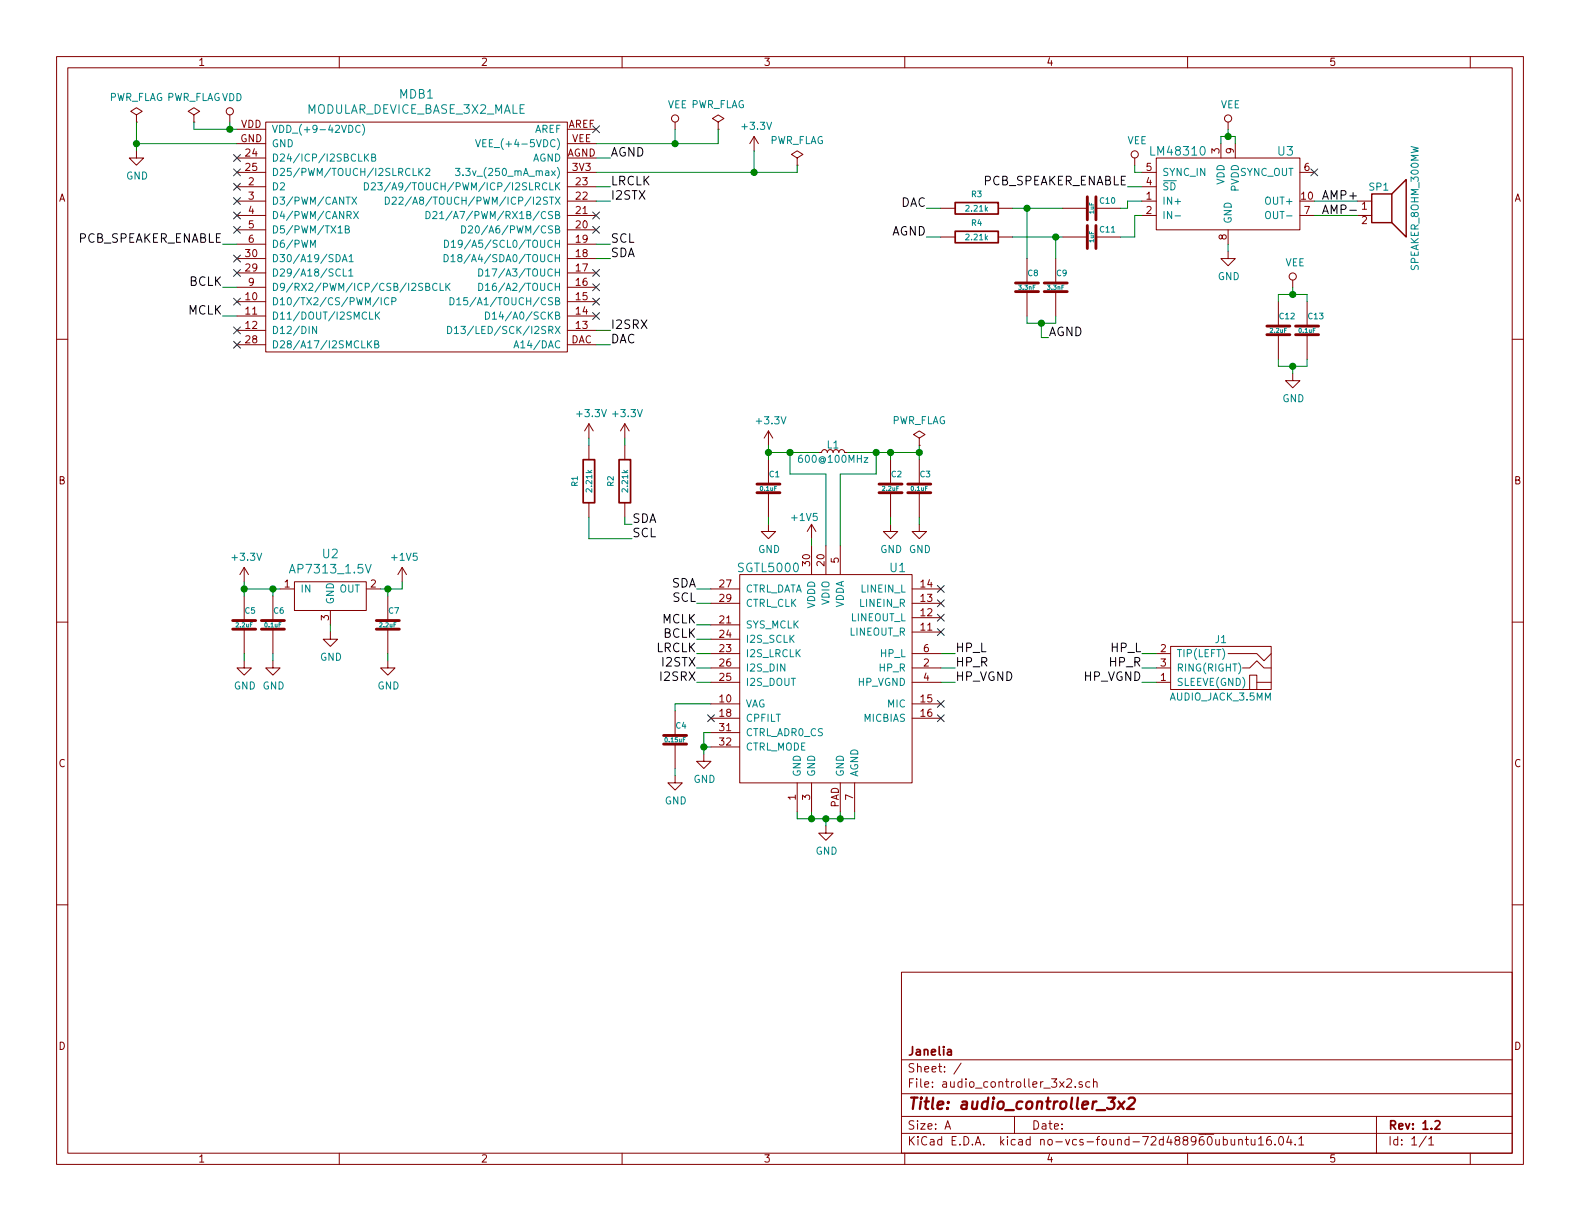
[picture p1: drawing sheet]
EESchema Schematic File Version 4
EELAYER 26 0
EELAYER END
$Descr A 11000 8500
encoding utf-8
Sheet 1 1
Title "audio_controller_3x2"
Date ""
Rev "1.2"
Comp "Janelia"
Comment1 ""
Comment2 ""
Comment3 ""
Comment4 ""
$EndDescr
$Comp
L audio_controller_3x2:MODULAR_DEVICE_BASE_3X2_MALE MDB1
U 1 1
P 2900 1650
F 0 "MDB1" H 2900 2647 60  0000 C CNN
F 1 "MODULAR_DEVICE_BASE_3X2_MALE" H 2900 2541 60  0000 C CNN
F 2 "audio_controller_3x2:MODULAR_DEVICE_BASE_3X2_MALE" H 850 1150 60  0001 C CNN
F 3 "" H 900 2850 60  0000 C CNN
F 4 "digikey" H 850 1250 60  0001 C CNN "Vendor"
F 5 "S1011E-16-ND" H 850 1350 60  0001 C CNN "PartNumber"
F 6 "16 Position Header Through Hole Male Pins" H 850 1450 60  0001 C CNN "Description"
F 7 "2" H 2150 1350 60  0001 C CNN "PartCount"
	1    2900 1650
	1    0    0    -1  
$EndComp
$Comp
L power:VDD #PWR01
U 1 1
P 1600 850
F 0 "#PWR01" H 350 -300 50  0001 C CNN
F 1 "VDD" H 1617 1023 50  0000 C CNN
F 2 "" H 350 -150 50  0001 C CNN
F 3 "" H 350 -150 50  0001 C CNN
	1    1600 850 
	1    0    0    -1  
$EndComp
$Comp
L power:PWR_FLAG #FLG02
U 1 1
P 1350 850
F 0 "#FLG02" H 100 -75 50  0001 C CNN
F 1 "PWR_FLAG" H 1350 1024 50  0000 C CNN
F 2 "" H 100 -150 50  0001 C CNN
F 3 "" H 100 -150 50  0001 C CNN
	1    1350 850 
	1    0    0    -1  
$EndComp
$Comp
L power:GND #PWR03
U 1 1
P 950 1050
F 0 "#PWR03" H -250 -550 50  0001 C CNN
F 1 "GND" H 955 877 50  0000 C CNN
F 2 "" H -250 -300 50  0001 C CNN
F 3 "" H -250 -300 50  0001 C CNN
	1    950  1050
	1    0    0    -1  
$EndComp
$Comp
L power:PWR_FLAG #FLG04
U 1 1
P 950 850
F 0 "#FLG04" H -300 -75 50  0001 C CNN
F 1 "PWR_FLAG" H 950 1024 50  0000 C CNN
F 2 "" H -300 -150 50  0001 C CNN
F 3 "" H -300 -150 50  0001 C CNN
	1    950  850 
	1    0    0    -1  
$EndComp
NoConn ~ 1650 1100
NoConn ~ 1650 1200
NoConn ~ 1650 1400
NoConn ~ 1650 1500
NoConn ~ 1650 1600
NoConn ~ 1650 1800
NoConn ~ 1650 1900
NoConn ~ 1650 2100
NoConn ~ 1650 2300
NoConn ~ 4150 900 
NoConn ~ 4150 1500
NoConn ~ 4150 1600
NoConn ~ 4150 1900
NoConn ~ 4150 2000
NoConn ~ 4150 2100
NoConn ~ 4150 2200
$Comp
L power:VEE #PWR05
U 1 1
P 4700 900
F 0 "#PWR05" H 450 50  50  0001 C CNN
F 1 "VEE" H 4717 1073 50  0000 C CNN
F 2 "" H 450 200 50  0001 C CNN
F 3 "" H 450 200 50  0001 C CNN
	1    4700 900 
	1    0    0    -1  
$EndComp
$Comp
L power:PWR_FLAG #FLG06
U 1 1
P 5000 900
F 0 "#FLG06" H 3750 -25 50  0001 C CNN
F 1 "PWR_FLAG" H 5000 1074 50  0000 C CNN
F 2 "" H 3750 -100 50  0001 C CNN
F 3 "" H 3750 -100 50  0001 C CNN
	1    5000 900 
	1    0    0    -1  
$EndComp
Text Label 1550 2000 2    60   ~ 0
BCLK
Text Label 4250 2300 0    60   ~ 0
I2SRX
Text Label 4250 1800 0    60   ~ 0
SDA
Text Label 4250 1700 0    60   ~ 0
SCL
Text Label 4250 1400 0    60   ~ 0
I2STX
Text Label 4250 1300 0    60   ~ 0
LRCLK
Text Label 4850 4100 2    60   ~ 0
SDA
Text Label 4850 4200 2    60   ~ 0
SCL
NoConn ~ 4950 5000
Text Label 4850 4350 2    60   ~ 0
MCLK
Text Label 4850 4450 2    60   ~ 0
BCLK
Text Label 4850 4550 2    60   ~ 0
LRCLK
Text Label 4850 4650 2    60   ~ 0
I2STX
Text Label 4850 4750 2    60   ~ 0
I2SRX
NoConn ~ 6550 4100
NoConn ~ 6550 4200
NoConn ~ 6550 4300
NoConn ~ 6550 4400
NoConn ~ 6550 4900
NoConn ~ 6550 5000
Text Label 6650 4550 0    60   ~ 0
HP_L
Text Label 6650 4650 0    60   ~ 0
HP_R
Text Label 6650 4750 0    60   ~ 0
HP_VGND
$Comp
L audio_controller_3x2:AUDIO_JACK_3.5MM J1
U 1 1
P 8500 4650
F 0 "J1" H 8500 4850 50  0000 C CNN
F 1 "AUDIO_JACK_3.5MM" H 8500 4450 50  0000 C CNN
F 2 "audio_controller_3x2:AUDIO_JACK_3.5MM_3PIN" H 8400 4750 50  0001 C CNN
F 3 "" H 8500 4650 50  0000 C CNN
F 4 "digikey" H 8600 4950 60  0001 C CNN "Vendor"
F 5 "CP-3523SJCT-ND" H 8700 5050 60  0001 C CNN "PartNumber"
F 6 "3.50mm Headphone Phone Jack Stereo Connector Solder" H 8800 5150 60  0001 C CNN "Description"
	1    8500 4650
	1    0    0    -1  
$EndComp
Text Label 7950 4550 2    60   ~ 0
HP_L
Text Label 7950 4650 2    60   ~ 0
HP_R
Text Label 7950 4750 2    60   ~ 0
HP_VGND
$Comp
L power:GND #PWR07
U 1 1
P 5750 5750
F 0 "#PWR07" H 4550 4150 50  0001 C CNN
F 1 "GND" H 5755 5577 50  0000 C CNN
F 2 "" H 4550 4400 50  0001 C CNN
F 3 "" H 4550 4400 50  0001 C CNN
	1    5750 5750
	1    0    0    -1  
$EndComp
$Comp
L power:GND #PWR08
U 1 1
P 4900 5250
F 0 "#PWR08" H 3700 3650 50  0001 C CNN
F 1 "GND" H 4905 5077 50  0000 C CNN
F 2 "" H 3700 3900 50  0001 C CNN
F 3 "" H 3700 3900 50  0001 C CNN
	1    4900 5250
	1    0    0    -1  
$EndComp
$Comp
L audio_controller_3x2:0.15uF C4
U 1 1
P 4700 5150
F 0 "C4" H 4700 5250 40  0000 L CNN
F 1 "0.15uF" H 4700 5150 30  0000 C CNN
F 2 "audio_controller_3x2:SM1210" H 4738 5000 30  0001 C CNN
F 3 "" H 4700 5150 60  0000 C CNN
F 4 "digikey" H 4800 5350 60  0001 C CNN "Vendor"
F 5 "399-15599-1-ND" H 4900 5450 60  0001 C CNN "PartNumber"
F 6 "0.15uF 100V Ceramic Capacitor X7R 1210" H 5000 5550 60  0001 C CNN "Description"
	1    4700 5150
	1    0    0    -1  
$EndComp
$Comp
L power:GND #PWR09
U 1 1
P 4700 5400
F 0 "#PWR09" H 3500 3800 50  0001 C CNN
F 1 "GND" H 4705 5227 50  0000 C CNN
F 2 "" H 3500 4050 50  0001 C CNN
F 3 "" H 3500 4050 50  0001 C CNN
	1    4700 5400
	1    0    0    -1  
$EndComp
$Comp
L audio_controller_3x2:AP7313_1.5V U2
U 1 1
P 2300 4100
F 0 "U2" H 2300 4347 60  0000 C CNN
F 1 "AP7313_1.5V" H 2300 4241 60  0000 C CNN
F 2 "audio_controller_3x2:SOT-23-3" H 2350 3800 60  0001 C CNN
F 3 "" H 2300 4100 60  0001 C CNN
F 4 "digikey" H 2550 4000 60  0001 C CNN "Vendor"
F 5 "AP7313-15SAG-7DICT-ND" H 2650 4100 60  0001 C CNN "PartNumber"
F 6 "Linear Voltage Regulator IC Positive Fixed 1 Output 1.5V 150mA SOT-23-3" H 2750 4200 60  0001 C CNN "Description"
	1    2300 4100
	1    0    0    -1  
$EndComp
$Comp
L audio_controller_3x2:2.2uF C5
U 1 1
P 1700 4350
F 0 "C5" H 1700 4450 40  0000 L CNN
F 1 "2.2uF" H 1700 4350 30  0000 C CNN
F 2 "audio_controller_3x2:SM1210" H 1738 4200 30  0001 C CNN
F 3 "" H 1700 4350 60  0000 C CNN
F 4 "digikey" H 1800 4550 60  0001 C CNN "Vendor"
F 5 "478-3591-1-ND" H 1900 4650 60  0001 C CNN "PartNumber"
F 6 "2.2uF 50V Ceramic Capacitor X7R 1210" H 2000 4750 60  0001 C CNN "Description"
	1    1700 4350
	1    0    0    -1  
$EndComp
$Comp
L audio_controller_3x2:0.1uF C6
U 1 1
P 1900 4350
F 0 "C6" H 1900 4450 40  0000 L CNN
F 1 "0.1uF" H 1900 4350 30  0000 C CNN
F 2 "audio_controller_3x2:SM1210" H 1938 4200 30  0001 C CNN
F 3 "" H 1900 4350 60  0000 C CNN
F 4 "digikey" H 2000 4550 60  0001 C CNN "Vendor"
F 5 "399-13229-1-ND" H 2100 4650 60  0001 C CNN "PartNumber"
F 6 "CAP CER 0.1UF 100V X7R 1210" H 2200 4750 60  0001 C CNN "Description"
	1    1900 4350
	1    0    0    -1  
$EndComp
$Comp
L audio_controller_3x2:2.2uF C7
U 1 1
P 2700 4350
F 0 "C7" H 2700 4450 40  0000 L CNN
F 1 "2.2uF" H 2700 4350 30  0000 C CNN
F 2 "audio_controller_3x2:SM1210" H 2738 4200 30  0001 C CNN
F 3 "" H 2700 4350 60  0000 C CNN
F 4 "digikey" H 2800 4550 60  0001 C CNN "Vendor"
F 5 "478-3591-1-ND" H 2900 4650 60  0001 C CNN "PartNumber"
F 6 "2.2uF 50V Ceramic Capacitor X7R 1210" H 3000 4750 60  0001 C CNN "Description"
	1    2700 4350
	1    0    0    -1  
$EndComp
$Comp
L power:GND #PWR010
U 1 1
P 1700 4600
F 0 "#PWR010" H 500 3000 50  0001 C CNN
F 1 "GND" H 1705 4427 50  0000 C CNN
F 2 "" H 500 3250 50  0001 C CNN
F 3 "" H 500 3250 50  0001 C CNN
	1    1700 4600
	1    0    0    -1  
$EndComp
$Comp
L power:GND #PWR011
U 1 1
P 1900 4600
F 0 "#PWR011" H 700 3000 50  0001 C CNN
F 1 "GND" H 1905 4427 50  0000 C CNN
F 2 "" H 700 3250 50  0001 C CNN
F 3 "" H 700 3250 50  0001 C CNN
	1    1900 4600
	1    0    0    -1  
$EndComp
$Comp
L power:GND #PWR012
U 1 1
P 2300 4400
F 0 "#PWR012" H 1100 2800 50  0001 C CNN
F 1 "GND" H 2305 4227 50  0000 C CNN
F 2 "" H 1100 3050 50  0001 C CNN
F 3 "" H 1100 3050 50  0001 C CNN
	1    2300 4400
	1    0    0    -1  
$EndComp
$Comp
L power:GND #PWR013
U 1 1
P 2700 4600
F 0 "#PWR013" H 1500 3000 50  0001 C CNN
F 1 "GND" H 2705 4427 50  0000 C CNN
F 2 "" H 1500 3250 50  0001 C CNN
F 3 "" H 1500 3250 50  0001 C CNN
	1    2700 4600
	1    0    0    -1  
$EndComp
$Comp
L power:+3.3V #PWR014
U 1 1
P 5250 1050
F 0 "#PWR014" H 5250 900 50  0001 C CNN
F 1 "+3.3V" H 5265 1223 50  0000 C CNN
F 2 "" H 5250 1050 50  0001 C CNN
F 3 "" H 5250 1050 50  0001 C CNN
	1    5250 1050
	1    0    0    -1  
$EndComp
$Comp
L power:PWR_FLAG #FLG015
U 1 1
P 5550 1150
F 0 "#FLG015" H 4300 225 50  0001 C CNN
F 1 "PWR_FLAG" H 5550 1324 50  0000 C CNN
F 2 "" H 4300 150 50  0001 C CNN
F 3 "" H 4300 150 50  0001 C CNN
	1    5550 1150
	1    0    0    -1  
$EndComp
$Comp
L power:+3.3V #PWR016
U 1 1
P 1700 4050
F 0 "#PWR016" H 1700 3900 50  0001 C CNN
F 1 "+3.3V" H 1715 4223 50  0000 C CNN
F 2 "" H 1700 4050 50  0001 C CNN
F 3 "" H 1700 4050 50  0001 C CNN
	1    1700 4050
	1    0    0    -1  
$EndComp
$Comp
L power:+1V5 #PWR017
U 1 1
P 2800 4050
F 0 "#PWR017" H 2800 3900 50  0001 C CNN
F 1 "+1V5" H 2815 4223 50  0000 C CNN
F 2 "" H 2800 4050 50  0001 C CNN
F 3 "" H 2800 4050 50  0001 C CNN
	1    2800 4050
	1    0    0    -1  
$EndComp
$Comp
L power:+1V5 #PWR018
U 1 1
P 5650 3750
F 0 "#PWR018" H 5650 3600 50  0001 C CNN
F 1 "+1V5" H 5600 3900 50  0000 C CNN
F 2 "" H 5650 3750 50  0001 C CNN
F 3 "" H 5650 3750 50  0001 C CNN
	1    5650 3750
	1    0    0    -1  
$EndComp
$Comp
L audio_controller_3x2:600@100MHz L1
U 1 1
P 5800 3150
F 0 "L1" V 5850 3150 50  0000 C CNN
F 1 "600@100MHz" V 5750 3150 50  0000 C CNN
F 2 "audio_controller_3x2:SM1210" H 5730 3090 50  0001 C CNN
F 3 "" H 5800 3150 50  0000 C CNN
F 4 "digikey" H 5930 3290 60  0001 C CNN "Vendor"
F 5 "587-1755-1-ND" H 6030 3390 60  0001 C CNN "PartNumber"
F 6 "FERRITE BEAD 600 OHM 1210 1LN" H 6130 3490 60  0001 C CNN "Description"
	1    5800 3150
	0    -1   -1   0   
$EndComp
$Comp
L audio_controller_3x2:0.1uF C1
U 1 1
P 5350 3400
F 0 "C1" H 5350 3500 40  0000 L CNN
F 1 "0.1uF" H 5350 3400 30  0000 C CNN
F 2 "audio_controller_3x2:SM1210" H 5388 3250 30  0001 C CNN
F 3 "" H 5350 3400 60  0000 C CNN
F 4 "digikey" H 5450 3600 60  0001 C CNN "Vendor"
F 5 "399-13229-1-ND" H 5550 3700 60  0001 C CNN "PartNumber"
F 6 "CAP CER 0.1UF 100V X7R 1210" H 5650 3800 60  0001 C CNN "Description"
	1    5350 3400
	1    0    0    -1  
$EndComp
$Comp
L audio_controller_3x2:2.2uF C2
U 1 1
P 6200 3400
F 0 "C2" H 6200 3500 40  0000 L CNN
F 1 "2.2uF" H 6200 3400 30  0000 C CNN
F 2 "audio_controller_3x2:SM1210" H 6238 3250 30  0001 C CNN
F 3 "" H 6200 3400 60  0000 C CNN
F 4 "digikey" H 6300 3600 60  0001 C CNN "Vendor"
F 5 "478-3591-1-ND" H 6400 3700 60  0001 C CNN "PartNumber"
F 6 "2.2uF 50V Ceramic Capacitor X7R 1210" H 6500 3800 60  0001 C CNN "Description"
	1    6200 3400
	1    0    0    -1  
$EndComp
$Comp
L audio_controller_3x2:0.1uF C3
U 1 1
P 6400 3400
F 0 "C3" H 6400 3500 40  0000 L CNN
F 1 "0.1uF" H 6400 3400 30  0000 C CNN
F 2 "audio_controller_3x2:SM1210" H 6438 3250 30  0001 C CNN
F 3 "" H 6400 3400 60  0000 C CNN
F 4 "digikey" H 6500 3600 60  0001 C CNN "Vendor"
F 5 "399-13229-1-ND" H 6600 3700 60  0001 C CNN "PartNumber"
F 6 "CAP CER 0.1UF 100V X7R 1210" H 6700 3800 60  0001 C CNN "Description"
	1    6400 3400
	1    0    0    -1  
$EndComp
$Comp
L power:GND #PWR019
U 1 1
P 5350 3650
F 0 "#PWR019" H 4150 2050 50  0001 C CNN
F 1 "GND" H 5355 3477 50  0000 C CNN
F 2 "" H 4150 2300 50  0001 C CNN
F 3 "" H 4150 2300 50  0001 C CNN
	1    5350 3650
	1    0    0    -1  
$EndComp
$Comp
L power:GND #PWR020
U 1 1
P 6200 3650
F 0 "#PWR020" H 5000 2050 50  0001 C CNN
F 1 "GND" H 6205 3477 50  0000 C CNN
F 2 "" H 5000 2300 50  0001 C CNN
F 3 "" H 5000 2300 50  0001 C CNN
	1    6200 3650
	1    0    0    -1  
$EndComp
$Comp
L power:GND #PWR021
U 1 1
P 6400 3650
F 0 "#PWR021" H 5200 2050 50  0001 C CNN
F 1 "GND" H 6405 3477 50  0000 C CNN
F 2 "" H 5200 2300 50  0001 C CNN
F 3 "" H 5200 2300 50  0001 C CNN
	1    6400 3650
	1    0    0    -1  
$EndComp
$Comp
L power:+3.3V #PWR022
U 1 1
P 5350 3100
F 0 "#PWR022" H 5350 2950 50  0001 C CNN
F 1 "+3.3V" H 5365 3273 50  0000 C CNN
F 2 "" H 5350 3100 50  0001 C CNN
F 3 "" H 5350 3100 50  0001 C CNN
	1    5350 3100
	1    0    0    -1  
$EndComp
$Comp
L audio_controller_3x2:2.21k R1
U 1 1
P 4100 3350
F 0 "R1" V 4000 3350 40  0000 C CNN
F 1 "2.21k" V 4100 3350 40  0000 C CNN
F 2 "audio_controller_3x2:SM1210" V 4030 3350 30  0001 C CNN
F 3 "" H 4100 3350 30  0000 C CNN
F 4 "digikey" V 4280 3450 60  0001 C CNN "Vendor"
F 5 "P2.21KAACT-ND" V 4380 3550 60  0001 C CNN "PartNumber"
F 6 "RES SMD 2.21K OHM 1% 1/2W 1210" V 4480 3650 60  0001 C CNN "Description"
	1    4100 3350
	1    0    0    -1  
$EndComp
$Comp
L audio_controller_3x2:2.21k R2
U 1 1
P 4350 3350
F 0 "R2" V 4250 3350 40  0000 C CNN
F 1 "2.21k" V 4350 3350 40  0000 C CNN
F 2 "audio_controller_3x2:SM1210" V 4280 3350 30  0001 C CNN
F 3 "" H 4350 3350 30  0000 C CNN
F 4 "digikey" V 4530 3450 60  0001 C CNN "Vendor"
F 5 "P2.21KAACT-ND" V 4630 3550 60  0001 C CNN "PartNumber"
F 6 "RES SMD 2.21K OHM 1% 1/2W 1210" V 4730 3650 60  0001 C CNN "Description"
	1    4350 3350
	1    0    0    -1  
$EndComp
$Comp
L power:+3.3V #PWR023
U 1 1
P 4100 3050
F 0 "#PWR023" H 4100 2900 50  0001 C CNN
F 1 "+3.3V" H 4115 3223 50  0000 C CNN
F 2 "" H 4100 3050 50  0001 C CNN
F 3 "" H 4100 3050 50  0001 C CNN
	1    4100 3050
	1    0    0    -1  
$EndComp
$Comp
L power:+3.3V #PWR024
U 1 1
P 4350 3050
F 0 "#PWR024" H 4350 2900 50  0001 C CNN
F 1 "+3.3V" H 4365 3223 50  0000 C CNN
F 2 "" H 4350 3050 50  0001 C CNN
F 3 "" H 4350 3050 50  0001 C CNN
	1    4350 3050
	1    0    0    -1  
$EndComp
Text Label 4400 3650 0    60   ~ 0
SDA
Text Label 4400 3750 0    60   ~ 0
SCL
Text Label 1550 2200 2    60   ~ 0
MCLK
Wire Wire Line
	1350 850  1350 900 
Wire Wire Line
	1350 900  1600 900 
Wire Wire Line
	1600 850  1600 900 
Connection ~ 1600 900 
Wire Wire Line
	950  850  950  1000
Wire Wire Line
	950  1000 1650 1000
Connection ~ 950  1000
Wire Wire Line
	5000 1000 5000 900 
Wire Wire Line
	4150 1000 4700 1000
Wire Wire Line
	4700 900  4700 1000
Connection ~ 4700 1000
Wire Wire Line
	1650 2000 1550 2000
Wire Wire Line
	4150 2300 4250 2300
Wire Wire Line
	4150 1800 4250 1800
Wire Wire Line
	4150 1700 4250 1700
Wire Wire Line
	4150 1400 4250 1400
Wire Wire Line
	4150 1300 4250 1300
Wire Wire Line
	4950 4100 4850 4100
Wire Wire Line
	4950 4200 4850 4200
Wire Wire Line
	4950 4350 4850 4350
Wire Wire Line
	4950 4750 4850 4750
Wire Wire Line
	4950 4650 4850 4650
Wire Wire Line
	4950 4550 4850 4550
Wire Wire Line
	4950 4450 4850 4450
Wire Wire Line
	6550 4550 6650 4550
Wire Wire Line
	6550 4650 6650 4650
Wire Wire Line
	6550 4750 6650 4750
Wire Wire Line
	8050 4550 7950 4550
Wire Wire Line
	8050 4650 7950 4650
Wire Wire Line
	8050 4750 7950 4750
Wire Wire Line
	5550 5650 5550 5700
Wire Wire Line
	5550 5700 5650 5700
Wire Wire Line
	5950 5700 5950 5650
Wire Wire Line
	5650 5650 5650 5700
Connection ~ 5650 5700
Wire Wire Line
	5750 5700 5750 5750
Connection ~ 5750 5700
Wire Wire Line
	5850 5650 5850 5700
Connection ~ 5850 5700
Wire Wire Line
	4950 5100 4900 5100
Wire Wire Line
	4900 5100 4900 5200
Wire Wire Line
	4950 5200 4900 5200
Connection ~ 4900 5200
Wire Wire Line
	4950 4900 4700 4900
Wire Wire Line
	4700 4900 4700 4950
Wire Wire Line
	4700 5350 4700 5400
Wire Wire Line
	1700 4050 1700 4100
Wire Wire Line
	1700 4100 1900 4100
Wire Wire Line
	1900 4150 1900 4100
Wire Wire Line
	1700 4550 1700 4600
Wire Wire Line
	1900 4550 1900 4600
Wire Wire Line
	2300 4350 2300 4400
Wire Wire Line
	2650 4100 2700 4100
Wire Wire Line
	2700 4100 2700 4150
Wire Wire Line
	2700 4550 2700 4600
Wire Wire Line
	4150 1200 5250 1200
Wire Wire Line
	5250 1200 5250 1050
Wire Wire Line
	5550 1200 5550 1150
Connection ~ 5250 1200
Connection ~ 2700 4100
Wire Wire Line
	2800 4100 2800 4050
Wire Wire Line
	5650 3800 5650 3750
Wire Wire Line
	5350 3650 5350 3600
Wire Wire Line
	6200 3650 6200 3600
Wire Wire Line
	6400 3650 6400 3600
Wire Wire Line
	5350 3100 5350 3150
Wire Wire Line
	5350 3150 5500 3150
Wire Wire Line
	5900 3150 6100 3150
Wire Wire Line
	6400 3100 6400 3150
Wire Wire Line
	6200 3200 6200 3150
Connection ~ 6200 3150
Wire Wire Line
	5500 3150 5500 3300
Wire Wire Line
	5500 3300 5750 3300
Wire Wire Line
	5750 3300 5750 3800
Connection ~ 5500 3150
Wire Wire Line
	5850 3800 5850 3300
Wire Wire Line
	5850 3300 6100 3300
Wire Wire Line
	6100 3300 6100 3150
Connection ~ 6100 3150
Connection ~ 5350 3150
Wire Wire Line
	4350 3600 4350 3650
Wire Wire Line
	4350 3650 4400 3650
Wire Wire Line
	4100 3600 4100 3750
Wire Wire Line
	4100 3750 4400 3750
Wire Wire Line
	4100 3100 4100 3050
Wire Wire Line
	4350 3100 4350 3050
Wire Wire Line
	1650 2200 1550 2200
Connection ~ 1700 4100
Connection ~ 1900 4100
NoConn ~ 1650 2400
$Comp
L power:PWR_FLAG #FLG025
U 1 1
P 6400 3100
F 0 "#FLG025" H 5150 2175 50  0001 C CNN
F 1 "PWR_FLAG" H 6400 3274 50  0000 C CNN
F 2 "" H 5150 2100 50  0001 C CNN
F 3 "" H 5150 2100 50  0001 C CNN
	1    6400 3100
	1    0    0    -1  
$EndComp
Connection ~ 6400 3150
$Comp
L audio_controller_3x2:SPEAKER_8OHM_300MW SP1
U 1 1
P 9650 1400
F 0 "SP1" H 9600 1500 50  0000 C CNN
F 1 "SPEAKER_8OHM_300MW" V 9850 1350 50  0000 C CNN
F 2 "audio_controller_3x2:SPEAKER_8OHM_300MW" H 9650 1200 50  0001 C CNN
F 3 "" H 9640 1350 50  0001 C CNN
F 4 "digikey" H 9800 1725 60  0001 C CNN "Vendor"
F 5 "102-3539-1-ND" H 9900 1825 60  0001 C CNN "PartNumber"
F 6 "SPEAKER 8OHM 300MW TOP PORT 87DB" H 10000 1925 60  0001 C CNN "Description"
	1    9650 1400
	1    0    0    -1  
$EndComp
$Comp
L audio_controller_3x2:LM48310 U3
U 1 1
P 8550 1350
F 0 "U3" H 8950 1650 60  0000 C CNN
F 1 "LM48310" H 8200 1650 60  0000 C CNN
F 2 "audio_controller_3x2:10-WFDFN_EXPOSED_PAD" H 8850 1550 60  0001 C CNN
F 3 "" H 8550 1350 60  0001 C CNN
F 4 "digikey" H 9050 1750 60  0001 C CNN "Vendor"
F 5 "LM48310SD/NOPBCT-ND" H 9150 1850 60  0001 C CNN "PartNumber"
F 6 "IC AMP AUDIO PWR 2.6W MONO 10SON" H 9250 1950 60  0001 C CNN "Description"
	1    8550 1350
	1    0    0    -1  
$EndComp
Wire Wire Line
	9150 1400 9450 1400
Wire Wire Line
	9150 1500 9450 1500
Text Label 9200 1400 0    60   ~ 0
AMP+
Text Label 9200 1500 0    60   ~ 0
AMP-
NoConn ~ 9150 1200
$Comp
L power:VEE #PWR04
U 1 1
P 8550 900
F 0 "#PWR04" H 4300 50  50  0001 C CNN
F 1 "VEE" H 8567 1073 50  0000 C CNN
F 2 "" H 4300 200 50  0001 C CNN
F 3 "" H 4300 200 50  0001 C CNN
	1    8550 900 
	1    0    0    -1  
$EndComp
Wire Wire Line
	8500 1000 8500 950 
Wire Wire Line
	8500 950  8550 950 
Wire Wire Line
	8600 950  8600 1000
Wire Wire Line
	8550 950  8550 900 
Connection ~ 8550 950 
Wire Wire Line
	4150 1100 4250 1100
Wire Wire Line
	4150 2400 4250 2400
Text Label 4250 2400 0    60   ~ 0
DAC
Text Label 4250 1100 0    60   ~ 0
AGND
Text Label 1550 1700 2    60   ~ 0
PCB_SPEAKER_ENABLE
NoConn ~ 1650 1300
Wire Wire Line
	1550 1700 1650 1700
$Comp
L power:GND #PWR06
U 1 1
P 8550 1750
F 0 "#PWR06" H 7350 150 50  0001 C CNN
F 1 "GND" H 8555 1577 50  0000 C CNN
F 2 "" H 7350 400 50  0001 C CNN
F 3 "" H 7350 400 50  0001 C CNN
	1    8550 1750
	1    0    0    -1  
$EndComp
Wire Wire Line
	8550 1700 8550 1750
Text Label 7850 1300 2    60   ~ 0
PCB_SPEAKER_ENABLE
Wire Wire Line
	7850 1300 7950 1300
$Comp
L power:VEE #PWR02
U 1 1
P 7900 1150
F 0 "#PWR02" H 3650 300 50  0001 C CNN
F 1 "VEE" H 7917 1323 50  0000 C CNN
F 2 "" H 3650 450 50  0001 C CNN
F 3 "" H 3650 450 50  0001 C CNN
	1    7900 1150
	1    0    0    -1  
$EndComp
Wire Wire Line
	7900 1150 7900 1200
Wire Wire Line
	7900 1200 7950 1200
$Comp
L audio_controller_3x2:1uF C10
U 1 1
P 7600 1450
F 0 "C10" V 7650 1400 40  0000 R CNN
F 1 "1uF" H 7600 1450 30  0000 C CNN
F 2 "audio_controller_3x2:SM1210" H 7638 1300 30  0001 C CNN
F 3 "" H 7600 1450 60  0000 C CNN
F 4 "digikey" H 7700 1650 60  0001 C CNN "Vendor"
F 5 "399-8219-1-ND" H 7800 1750 60  0001 C CNN "PartNumber"
F 6 "CAP CER 1UF 100V X7R 1210" H 7900 1850 60  0001 C CNN "Description"
	1    7600 1450
	0    -1   -1   0   
$EndComp
$Comp
L audio_controller_3x2:1uF C11
U 1 1
P 7600 1650
F 0 "C11" V 7650 1600 40  0000 R CNN
F 1 "1uF" H 7600 1650 30  0000 C CNN
F 2 "audio_controller_3x2:SM1210" H 7638 1500 30  0001 C CNN
F 3 "" H 7600 1650 60  0000 C CNN
F 4 "digikey" H 7700 1850 60  0001 C CNN "Vendor"
F 5 "399-8219-1-ND" H 7800 1950 60  0001 C CNN "PartNumber"
F 6 "CAP CER 1UF 100V X7R 1210" H 7900 2050 60  0001 C CNN "Description"
	1    7600 1650
	0    -1   -1   0   
$EndComp
Wire Wire Line
	7950 1500 7900 1500
Wire Wire Line
	7900 1500 7900 1650
Wire Wire Line
	7900 1650 7800 1650
Wire Wire Line
	7950 1400 7850 1400
Wire Wire Line
	7850 1400 7850 1450
Wire Wire Line
	7850 1450 7800 1450
$Comp
L audio_controller_3x2:2.21k R3
U 1 1
P 6800 1450
F 0 "R3" V 6700 1450 40  0000 C CNN
F 1 "2.21k" V 6800 1450 40  0000 C CNN
F 2 "audio_controller_3x2:SM1210" V 6730 1450 30  0001 C CNN
F 3 "" H 6800 1450 30  0000 C CNN
F 4 "digikey" V 6980 1550 60  0001 C CNN "Vendor"
F 5 "P2.21KAACT-ND" V 7080 1650 60  0001 C CNN "PartNumber"
F 6 "RES SMD 2.21K OHM 1% 1/2W 1210" V 7180 1750 60  0001 C CNN "Description"
	1    6800 1450
	0    1    1    0   
$EndComp
$Comp
L audio_controller_3x2:2.21k R4
U 1 1
P 6800 1650
F 0 "R4" V 6700 1650 40  0000 C CNN
F 1 "2.21k" V 6800 1650 40  0000 C CNN
F 2 "audio_controller_3x2:SM1210" V 6730 1650 30  0001 C CNN
F 3 "" H 6800 1650 30  0000 C CNN
F 4 "digikey" V 6980 1750 60  0001 C CNN "Vendor"
F 5 "P2.21KAACT-ND" V 7080 1850 60  0001 C CNN "PartNumber"
F 6 "RES SMD 2.21K OHM 1% 1/2W 1210" V 7180 1950 60  0001 C CNN "Description"
	1    6800 1650
	0    1    1    0   
$EndComp
Wire Wire Line
	7050 1450 7150 1450
Wire Wire Line
	7050 1650 7350 1650
Wire Wire Line
	6550 1450 6450 1450
Wire Wire Line
	6550 1650 6450 1650
Text Label 6450 1450 2    60   ~ 0
DAC
Text Label 6450 1650 2    60   ~ 0
AGND
$Comp
L audio_controller_3x2:3.3nF C9
U 1 1
P 7350 2000
F 0 "C9" H 7350 2100 40  0000 L CNN
F 1 "3.3nF" H 7350 2000 30  0000 C CNN
F 2 "audio_controller_3x2:SM1210" H 7388 1850 30  0001 C CNN
F 3 "" H 7350 2000 60  0000 C CNN
F 4 "digikey" H 7450 2200 60  0001 C CNN "Vendor"
F 5 "478-5964-1-ND" H 7550 2300 60  0001 C CNN "PartNumber"
F 6 "CAP CER 3300PF 2KV X7R 1210" H 7650 2400 60  0001 C CNN "Description"
	1    7350 2000
	1    0    0    -1  
$EndComp
$Comp
L audio_controller_3x2:3.3nF C8
U 1 1
P 7150 2000
F 0 "C8" H 7150 2100 40  0000 L CNN
F 1 "3.3nF" H 7150 2000 30  0000 C CNN
F 2 "audio_controller_3x2:SM1210" H 7188 1850 30  0001 C CNN
F 3 "" H 7150 2000 60  0000 C CNN
F 4 "digikey" H 7250 2200 60  0001 C CNN "Vendor"
F 5 "478-5964-1-ND" H 7350 2300 60  0001 C CNN "PartNumber"
F 6 "CAP CER 3300PF 2KV X7R 1210" H 7450 2400 60  0001 C CNN "Description"
	1    7150 2000
	1    0    0    -1  
$EndComp
Wire Wire Line
	7150 1800 7150 1450
Connection ~ 7150 1450
Wire Wire Line
	7350 1800 7350 1650
Connection ~ 7350 1650
Wire Wire Line
	7150 2200 7150 2250
Wire Wire Line
	7150 2250 7250 2250
Wire Wire Line
	7350 2250 7350 2200
Wire Wire Line
	7250 2250 7250 2350
Wire Wire Line
	7250 2350 7300 2350
Connection ~ 7250 2250
Text Label 7300 2350 0    60   ~ 0
AGND
$Comp
L audio_controller_3x2:2.2uF C12
U 1 1
P 8900 2300
F 0 "C12" H 8900 2400 40  0000 L CNN
F 1 "2.2uF" H 8900 2300 30  0000 C CNN
F 2 "audio_controller_3x2:SM1210" H 8938 2150 30  0001 C CNN
F 3 "" H 8900 2300 60  0000 C CNN
F 4 "digikey" H 9000 2500 60  0001 C CNN "Vendor"
F 5 "478-3591-1-ND" H 9100 2600 60  0001 C CNN "PartNumber"
F 6 "2.2uF 50V Ceramic Capacitor X7R 1210" H 9200 2700 60  0001 C CNN "Description"
	1    8900 2300
	1    0    0    -1  
$EndComp
$Comp
L audio_controller_3x2:0.1uF C13
U 1 1
P 9100 2300
F 0 "C13" H 9100 2400 40  0000 L CNN
F 1 "0.1uF" H 9100 2300 30  0000 C CNN
F 2 "audio_controller_3x2:SM1210" H 9138 2150 30  0001 C CNN
F 3 "" H 9100 2300 60  0000 C CNN
F 4 "digikey" H 9200 2500 60  0001 C CNN "Vendor"
F 5 "399-13229-1-ND" H 9300 2600 60  0001 C CNN "PartNumber"
F 6 "CAP CER 0.1UF 100V X7R 1210" H 9400 2700 60  0001 C CNN "Description"
	1    9100 2300
	1    0    0    -1  
$EndComp
$Comp
L power:VEE #PWR015
U 1 1
P 9000 2000
F 0 "#PWR015" H 4750 1150 50  0001 C CNN
F 1 "VEE" H 9017 2173 50  0000 C CNN
F 2 "" H 4750 1300 50  0001 C CNN
F 3 "" H 4750 1300 50  0001 C CNN
	1    9000 2000
	1    0    0    -1  
$EndComp
$Comp
L power:GND #PWR025
U 1 1
P 9000 2600
F 0 "#PWR025" H 7800 1000 50  0001 C CNN
F 1 "GND" H 9005 2427 50  0000 C CNN
F 2 "" H 7800 1250 50  0001 C CNN
F 3 "" H 7800 1250 50  0001 C CNN
	1    9000 2600
	1    0    0    -1  
$EndComp
Wire Wire Line
	8900 2100 8900 2050
Wire Wire Line
	8900 2050 9000 2050
Wire Wire Line
	9100 2050 9100 2100
Wire Wire Line
	8900 2500 8900 2550
Wire Wire Line
	8900 2550 9000 2550
Wire Wire Line
	9100 2550 9100 2500
Wire Wire Line
	9000 2550 9000 2600
Connection ~ 9000 2550
Wire Wire Line
	9000 2000 9000 2050
Connection ~ 9000 2050
$Comp
L audio_controller_3x2:SGTL5000 U1
U 1 1
P 5750 4650
F 0 "U1" H 6250 5350 60  0000 C CNN
F 1 "SGTL5000" H 5350 5350 60  0000 C CNN
F 2 "audio_controller_3x2:QFN-5x5-32" H 6050 5250 60  0001 C CNN
F 3 "" H 5750 4650 60  0001 C CNN
F 4 "digikey" H 6250 5450 60  0001 C CNN "Vendor"
F 5 "SGTL5000XNAA3R2CT-ND" H 6350 5550 60  0001 C CNN "PartNumber"
F 6 "Stereo Audio Interface 32-QFN" H 6450 5650 60  0001 C CNN "Description"
	1    5750 4650
	1    0    0    -1  
$EndComp
Wire Wire Line
	1600 900  1650 900 
Wire Wire Line
	950  1000 950  1050
Wire Wire Line
	4700 1000 5000 1000
Wire Wire Line
	5650 5700 5750 5700
Wire Wire Line
	5750 5700 5850 5700
Wire Wire Line
	5850 5700 5950 5700
Wire Wire Line
	4900 5200 4900 5250
Wire Wire Line
	5250 1200 5550 1200
Wire Wire Line
	2700 4100 2800 4100
Wire Wire Line
	6200 3150 6400 3150
Wire Wire Line
	5500 3150 5700 3150
Wire Wire Line
	6100 3150 6200 3150
Wire Wire Line
	5350 3150 5350 3200
Wire Wire Line
	1700 4100 1700 4150
Wire Wire Line
	1900 4100 1950 4100
Wire Wire Line
	6400 3150 6400 3200
Wire Wire Line
	8550 950  8600 950 
Wire Wire Line
	7150 1450 7400 1450
Wire Wire Line
	7350 1650 7400 1650
Wire Wire Line
	7250 2250 7350 2250
Wire Wire Line
	9000 2550 9100 2550
Wire Wire Line
	9000 2050 9100 2050
$EndSCHEMATC
